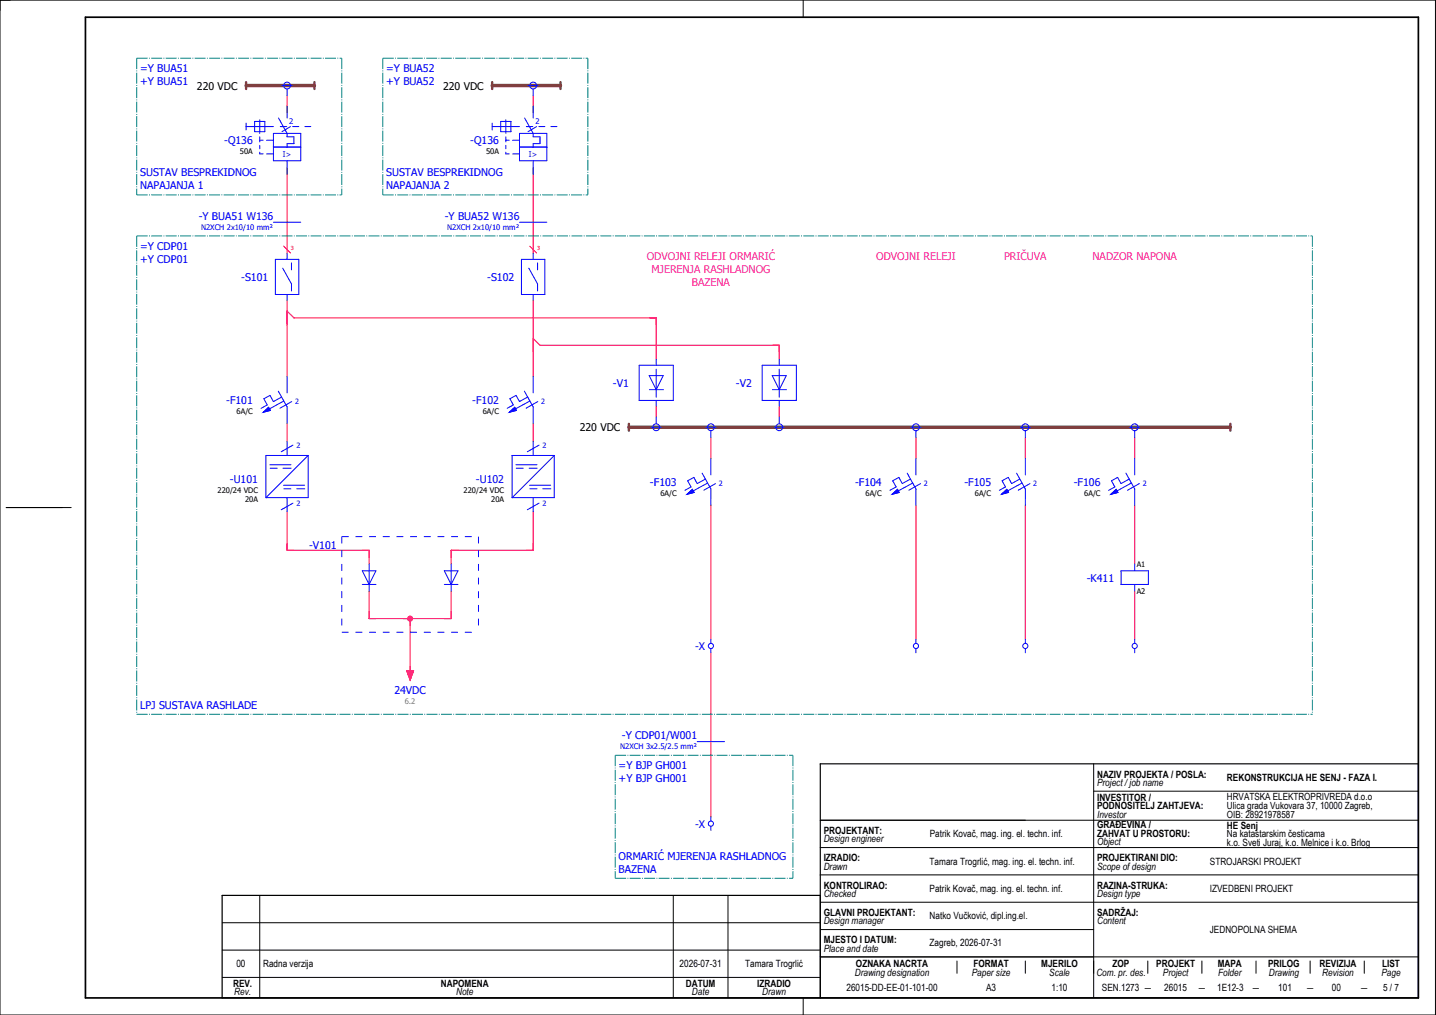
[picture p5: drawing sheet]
<svg xmlns="http://www.w3.org/2000/svg" width="420mm" height="297mm" viewBox="0 0 420 297" stroke-linecap="round" stroke-linejoin="round" font-family="sans-serif">
<g fill="none" stroke="#000" stroke-width=".29">
<path d="M0 0h420v297h-420zM235 0v5M1.8 148.5h19M320 231.5h95M320 223.5v68.5M415 223.5v68.5h-350M240 240h175M240 256h175M240 248h175M65 278h175M65 270h175M76 262v30"/>
<path d="M197 262v30M213 262v30M240 262v30M240 272h80M240 264h175M65 286h175M235 292v5M240 280h175M280 281.2v3.6M300 281.2v3.6M335.8 281.2v3.6M351.7 281.2v3.6"/>
<path d="M367.5 281.2v3.6M383.3 281.2v3.6M399.2 281.2v3.6"/>
</g>
<path d="M415 223.5h-175v68.5M240 262h-175v30" fill="none" stroke="#000" stroke-width=".35"/>
<path d="M25 5h390v287h-390z" fill="none" stroke="#000" stroke-width=".5"/>
<path d="M72 25h20M144 25h20M184 125h176" fill="none" stroke="#7f3f3f" stroke-width="1"/>
<g fill="none" stroke="#f00" stroke-width=".29">
<path d="M84 28v5M156 28v5M84 49v25.2M156 49v25.2M84 87.9v22.3M84 91l2 2h106v12.2M156 87.9v22.3M156 99l2 2h70v4.2M192 118.9v3.1M228 118.9v3.1M84 123.9v5.3M156 123.9v5.3"/>
<path d="M208 128v6.2M268 128v6.2M300 128v6.2M332 128v6.2M84 149.8v11.2h24v4M156 149.8v11.2h-24v4M208 147.9v39.1M268 147.9v39.1M300 147.9v39.1M332 147.9v17.1M108 173v8h24v-8M332 173v14"/>
<path d="M120 181v16M208 191v48"/>
</g>
<path d="M72 24v2M92 24v2M144 24v2M164 24v2M184 124v2M360 124v2" fill="none" stroke="#7f3f3f" stroke-width=".7"/>
<g fill="none" stroke="#00f" stroke-width=".29">
<path d="M82.5 25h3M84 26v2M154.5 25h3M156 26v2"/>
<circle cx="84" cy="25" r="1"/>
<circle cx="156" cy="25" r="1"/>
</g>
<circle cx="120" cy="181" r=".88" fill="#f00"/>
<g fill="none" stroke="#007f7f" stroke-width=".29" stroke-dasharray="3.2 .4 .3 .4" stroke-linecap="butt">
<path d="M40 17h60M40 17v40M100 17v40M112 17h60M112 17v40M172 17v40M40 57h60M112 57h60M40 69h344M40 69v140M384 69v140M40 209h344"/>
<path d="M180 221h52M180 221v36M232 221v36M180 257h52"/>
</g>
<g fill="none" stroke="#00f" stroke-width=".29">
<path d="M72 37h8M72 36v2M74.5 35.5h3v3h-3zM76 35v4M80 39h8v8h-8zM81.5 34.5l2.5 4.5v1h2v2h-2v1M82 37h1.9M84 31v3.5M85 37l-2.5 1.5M85.7 37h1.7M89.2 37h1.7M144 37h8"/>
<path d="M144 36v2M146.5 35.5h3v3h-3zM148 35v4M152 39h8v8h-8zM153.5 34.5l2.5 4.5v1h2v2h-2v1M154 37h1.9M156 31v3.5M157 37l-2.5 1.5M157.7 37h1.7M161.2 37h1.7M76 40v1.5M76 42.5v1"/>
<path d="M76 44.5v.5h1M76 41h1M78 41h2M78 45h2M80 43h8M84 47v4M148 41h1M148 44.5v.5h1M148 40v1.5M148 42.5v1M150 41h2M150 45h2"/>
<path d="M152 43h8M156 47v4M80 65h8M80.6 75.9h6.8v10.3h-6.8zM82.7 78.5l2.6 4.6v2.1M84 74.2v1.7M85.3 76.9v2.1M152 65h8M152.6 75.9h6.8v10.3h-6.8zM154.7 78.5l2.6 4.6v2.1M156 74.2v1.7M157.3 76.9v2.1"/>
<path d="M84 86.2v1.7M156 86.2v1.7M81.4 114.5l2.6 4.6v4.8M82.4 116.2l-2.4 1.3-1-1.8-1.8 1 1 1.8-1.8 1M83 117.4l-4.2 2.3M84 110.2v4.8M85.4 117.5l-3.5 2M153.4 114.5l2.6 4.6v4.8M154.4 116.2l-2.4 1.3-1-1.8-1.8 1 1 1.8-1.8 1M155 117.4l-4.2 2.3M156 110.2v4.8M157.4 117.5l-3.5 2"/>
<path d="M187 106.9h10v10.3h-10zM189.9 109.9h4.2l-2.1 4.1zM190 114h4.1M192 105.2v1.7M192 108v8.3M192 117.2v1.7M223 106.9h10v10.3h-10zM225.9 109.9h4.2l-2.1 4.1zM226 114h4.1M228 105.2v1.7M228 108v8.3M228 117.2v1.7"/>
<path d="M77 120.6l1.6-1.4 .5 .9zM78.9 136h6.2M78.9 137h2.3M82.9 137h2.2M84 129.2v4.1M85.7 130.3l-3.4 1.9M90.2 133.3v12.3h-12.4M90.2 133.3h-12.4v12.3M90.2 133.3l-12.4 12.3M149 120.6l1.6-1.4 .5 .9zM150.9 136h6.2M150.9 137h2.3"/>
<path d="M154.9 137h2.2M156 129.2v4.1M157.7 130.3l-3.4 1.9M162.2 133.3v12.3h-12.4M162.2 133.3h-12.4v12.3M162.2 133.3l-12.4 12.3M190.5 125h3M192 122v2M205.4 138.5l2.6 4.6v4.8M206.5 125h3M208 126v2M208 134.2v4.8"/>
<path d="M226.5 125h3M228 122v2M265.4 138.5l2.6 4.6v4.8M266.5 125h3M268 126v2M268 134.2v4.8M297.4 138.5l2.6 4.6v4.8M298.5 125h3M300 126v2M300 134.2v4.8M329.4 138.5l2.6 4.6v4.8M330.5 125h3"/>
<path d="M332 126v2M332 134.2v4.8M82.9 142h6.2M82.9 143h2.3M84 145.6v4.2M85.7 147.2l-3.4 2M86.9 143h2.2M154.9 142h6.2M154.9 143h2.3M156 145.6v4.2M157.7 147.2l-3.4 2M158.9 143h2.2"/>
<path d="M201 144.6l1.6-1.4 .5 .9zM206.4 140.2l-2.4 1.3-1-1.8-1.8 1 1 1.8-1.8 1M207 141.4l-4.2 2.3M209.4 141.5l-3.5 2M261 144.6l1.6-1.4 .5 .9zM266.4 140.2l-2.4 1.3-1-1.8-1.8 1 1 1.8-1.8 1M267 141.4l-4.2 2.3M269.4 141.5l-3.5 2M293 144.6l1.6-1.4 .5 .9zM298.4 140.2l-2.4 1.3-1-1.8-1.8 1 1 1.8-1.8 1M299 141.4l-4.2 2.3M301.4 141.5l-3.5 2"/>
<path d="M325 144.6l1.6-1.4 .5 .9zM330.4 140.2l-2.4 1.3-1-1.8-1.8 1 1 1.8-1.8 1M331 141.4l-4.2 2.3M333.4 141.5l-3.5 2M106 167h4l-2 4zM106 171h4M108 165v8M130 171h4M130 167h4l-2 4zM132 165v8M328 167h8v4h-8zM332 165v2"/>
<path d="M332 171v2M208 187v1.3M208 189.8v1.2M268 187v1.3M268 189.8v1.2M300 187v1.3M300 189.8v1.2M332 187v1.3M332 189.8v1.2M204 217h8M208 239v1.3M208 241.8v1.2"/>
<circle cx="192" cy="125" r="1"/>
<circle cx="208" cy="125" r="1"/>
<circle cx="228" cy="125" r="1"/>
<circle cx="268" cy="125" r="1"/>
<circle cx="300" cy="125" r="1"/>
<circle cx="332" cy="125" r="1"/>
<circle cx="208" cy="189" r=".75"/>
<circle cx="268" cy="189" r=".75"/>
<circle cx="300" cy="189" r=".75"/>
<circle cx="332" cy="189" r=".75"/>
<circle cx="208" cy="241" r=".75"/>
</g>
<g fill="#00f" stroke="#00f" stroke-width=".29">
<path d="M77 120.6l1.6-1.4 .5 .9z"/>
<path d="M149 120.6l1.6-1.4 .5 .9z"/>
<path d="M201 144.6l1.6-1.4 .5 .9z"/>
<path d="M261 144.6l1.6-1.4 .5 .9z"/>
<path d="M293 144.6l1.6-1.4 .5 .9z"/>
<path d="M325 144.6l1.6-1.4 .5 .9z"/>
</g>
<path d="M100 157h40M100 157v28M140 157v28M100 185h40" fill="none" stroke="#00f" stroke-width=".29" stroke-dasharray="2 2" stroke-linecap="butt"/>
<path d="M83 72l2 2M155 72l2 2M119 196.3h2l-1 2.7zM120 195v1.3" fill="none" stroke="#f00" stroke-width=".29"/>
<path d="M119 196.3h2l-1 2.7z" fill="#f00" stroke="#f00" stroke-width=".29"/>
<g font-size="3.1" fill="#00f">
<text x="41" y="21.1">=Y BUA51</text>
<text x="113" y="21.1">=Y BUA52</text>
<text x="41" y="24.9">+Y BUA51</text>
<text x="113" y="24.9">+Y BUA52</text>
<text x="65.6" y="42.3">-Q136</text>
<text x="137.6" y="42.3">-Q136</text>
<text x="41" y="51.6">SUSTAV BESPREKIDNOG</text>
<text x="113" y="51.6">SUSTAV BESPREKIDNOG</text>
<text x="41" y="55.4">NAPAJANJA 1</text>
<text x="113" y="55.4">NAPAJANJA 2</text>
<text x="58.1" y="64.4">-Y BUA51 W136</text>
<text x="130.1" y="64.4">-Y BUA52 W136</text>
<text x="41" y="73.1">=Y CDP01</text>
<text x="41" y="76.9">+Y CDP01</text>
<text x="70.6" y="82.3">-S101</text>
<text x="142.6" y="82.3">-S102</text>
<text x="179.3" y="113.3">-V1</text>
<text x="215.3" y="113.3">-V2</text>
<text x="66.2" y="118.3">-F101</text>
<text x="138.2" y="118.3">-F102</text>
<text x="67.3" y="141.3">-U101</text>
<text x="139.2" y="141.3">-U102</text>
<text x="190.2" y="142.3">-F103</text>
<text x="250.2" y="142.3">-F104</text>
<text x="282.2" y="142.3">-F105</text>
<text x="314.2" y="142.3">-F106</text>
<text x="90.4" y="160.6">-V101</text>
<text x="318" y="170.3">-K411</text>
<text x="203.4" y="190.3">-X</text>
<text x="115.4" y="203.1">24VDC</text>
<text x="41" y="207.4">LPJ SUSTAVA RASHLADE</text>
<text x="182" y="216.4">-Y CDP01/W001</text>
<text x="181" y="225.1">=Y BJP GH001</text>
<text x="181" y="228.9">+Y BJP GH001</text>
<text x="203.4" y="242.3">-X</text>
<text x="181" y="251.6">ORMARIĆ MJERENJA RASHLADNOG</text>
<text x="181" y="255.4">BAZENA</text>
</g>
<g font-size="3.1">
<text x="57.6" y="26.3">220 VDC</text>
<text x="129.6" y="26.3">220 VDC</text>
<text x="169.6" y="126.3">220 VDC</text>
</g>
<g font-size="3.1" fill="#f0f">
<text x="189.2" y="76.1">ODVOJNI RELEJI ORMARIĆ</text>
<text x="256.4" y="76.1">ODVOJNI RELEJI</text>
<text x="293.8" y="76.1">PRIČUVA</text>
<text x="319.7" y="76.1">NADZOR NAPONA</text>
<text x="190.6" y="79.9">MJERENJA RASHLADNOG</text>
<text x="202.4" y="83.6">BAZENA</text>
</g>
<g font-size="2.9">
<text x="321" y="227.5">NAZIV PROJEKTA / POSLA:</text>
<text x="321" y="230">Project / job name</text>
<text x="359" y="228.6">REKONSTRUKCIJA HE SENJ - FAZA I.</text>
<text x="321" y="234.3">INVESTITOR /</text>
<text x="321" y="236.8">PODNOSITELJ ZAHTJEVA:</text>
<text x="321" y="239.3">Investor</text>
<text x="359" y="234.2">HRVATSKA ELEKTROPRIVREDA d.o.o</text>
<text x="359" y="236.8">Ulica grada Vukovara 37, 10000 Zagreb,</text>
<text x="359" y="239.5">OIB: 28921978587</text>
<text x="241" y="244">PROJEKTANT:</text>
<text x="272" y="245">Patrik Kovač, mag. ing. el. techn. inf.</text>
<text x="321" y="242.3">GRAĐEVINA /</text>
<text x="321" y="244.8">ZAHVAT U PROSTORU:</text>
<text x="359" y="242.6">HE Senj</text>
<text x="359" y="245.1">Na katastarskim česticama</text>
<text x="241" y="246.5">Design engineer</text>
<text x="321" y="247.3">Object</text>
<text x="359" y="247.5">k.o. Sveti Juraj, k.o. Melnice i k.o. Brlog</text>
<text x="241" y="252">IZRADIO:</text>
<text x="241" y="254.5">Drawn</text>
<text x="272" y="253">Tamara Trogrlić, mag. ing. el. techn. inf.</text>
<text x="321" y="252">PROJEKTIRANI DIO:</text>
<text x="321" y="254.5">Scope of design</text>
<text x="354" y="253.1">STROJARSKI PROJEKT</text>
<text x="241" y="260">KONTROLIRAO:</text>
<text x="241" y="262.5">Checked</text>
<text x="272" y="261">Patrik Kovač, mag. ing. el. techn. inf.</text>
<text x="321" y="260">RAZINA-STRUKA:</text>
<text x="321" y="262.5">Design type</text>
<text x="354" y="261">IZVEDBENI PROJEKT</text>
<text x="241" y="268">GLAVNI PROJEKTANT:</text>
<text x="272" y="269">Natko Vučković, dipl.ing.el.</text>
<text x="321" y="268">SADRŽAJ:</text>
<text x="241" y="270.5">Design manager</text>
<text x="321" y="270.5">Content</text>
<text x="354" y="273.1">JEDNOPOLNA SHEMA</text>
<text x="241" y="278.5">Place and date</text>
<text x="241" y="276">MJESTO I DATUM:</text>
<text x="272" y="276.8">Zagreb, 2026-07-31</text>
<text x="69.2" y="283">00</text>
<text x="77" y="283">Radna verzija</text>
<text x="198.9" y="283">2026-07-31</text>
<text x="218" y="283">Tamara Trogrlić</text>
<text x="250.1" y="285.6">Drawing designation</text>
<text x="250.4" y="283.1">OZNAKA NACRTA</text>
<text x="284.3" y="285.6">Paper size</text>
<text x="284.9" y="283.1">FORMAT</text>
<text x="304.7" y="283.1">MJERILO</text>
<text x="307" y="285.6">Scale</text>
<text x="320.8" y="285.6">Com. pr. des.</text>
<text x="325.5" y="283.1">ZOP</text>
<text x="338.3" y="283.1">PROJEKT</text>
<text x="340.3" y="285.6">Project</text>
<text x="356.3" y="283.1">MAPA</text>
<text x="356.4" y="285.6">Folder</text>
<text x="371.1" y="283.1">PRILOG</text>
<text x="371.3" y="285.6">Drawing</text>
<text x="386.1" y="283.1">REVIZIJA</text>
<text x="386.9" y="285.6">Revision</text>
<text x="404.2" y="285.6">Page</text>
<text x="404.4" y="283.1">LIST</text>
<text x="68.2" y="288.8">REV.</text>
<text x="68.5" y="291.3">Rev.</text>
<text x="129" y="288.8">NAPOMENA</text>
<text x="133.5" y="291.3">Note</text>
<text x="200.7" y="288.8">DATUM</text>
<text x="202.5" y="291.3">Date</text>
<text x="221.6" y="288.8">IZRADIO</text>
<text x="223" y="291.3">Drawn</text>
<text x="247.7" y="290">26015-DD-EE-01-101-00</text>
<text x="288.5" y="290.1">A3</text>
<text x="307.7" y="290">1:10</text>
<text x="322.4" y="290">SEN.1273 ―</text>
<text x="340.7" y="290">26015</text>
<text x="350.5" y="290.1">―</text>
<text x="356.1" y="290">1E12-3</text>
<text x="366.3" y="290.1">―</text>
<text x="374" y="290">101</text>
<text x="382.1" y="290.1">―</text>
<text x="389.7" y="290">00</text>
<text x="398" y="290.1">―</text>
<text x="404.7" y="290.1">5 / 7</text>
</g>
<g font-size="2.2" fill="#00f">
<text x="84.6" y="36.4">2</text>
<text x="156.6" y="36.4">2</text>
<text x="82.8" y="45.9">I&gt;</text>
<text x="154.8" y="45.9">I&gt;</text>
<text x="58.8" y="67.3">N2XCH 2x10/10 mm²</text>
<text x="130.8" y="67.3">N2XCH 2x10/10 mm²</text>
<text x="181.5" y="219.3">N2XCH 3x2.5/2.5 mm²</text>
</g>
<g font-size="2.2">
<text x="70.2" y="45.2">50A</text>
<text x="142.2" y="45.2">50A</text>
<text x="69.2" y="121.2">6A/C</text>
<text x="141.2" y="121.2">6A/C</text>
<text x="63.6" y="144.2">220/24 VDC</text>
<text x="71.7" y="146.9">20A</text>
<text x="135.6" y="144.2">220/24 VDC</text>
<text x="143.7" y="146.9">20A</text>
<text x="193.2" y="145.2">6A/C</text>
<text x="253.2" y="145.2">6A/C</text>
<text x="285.2" y="145.2">6A/C</text>
<text x="317.2" y="145.2">6A/C</text>
<text x="332.6" y="166">A1</text>
<text x="332.6" y="173.9">A2</text>
</g>
<text font-size="2.2" fill="#7ca552" x="118.4" y="206">6.2</text>
<g font-size="2.1" fill="#00f">
<text x="86.3" y="118.3">2</text>
<text x="158.3" y="118.3">2</text>
<text x="86.7" y="131.1">2</text>
<text x="158.7" y="131.1">2</text>
<text x="210.3" y="142.3">2</text>
<text x="270.3" y="142.3">2</text>
<text x="302.3" y="142.3">2</text>
<text x="334.3" y="142.3">2</text>
<text x="86.7" y="148.1">2</text>
<text x="158.7" y="148.1">2</text>
</g>
<g font-size="1.6" fill="#f00">
<text x="85.1" y="73.1">3</text>
<text x="157.1" y="73.1">3</text>
</g>
</svg>
